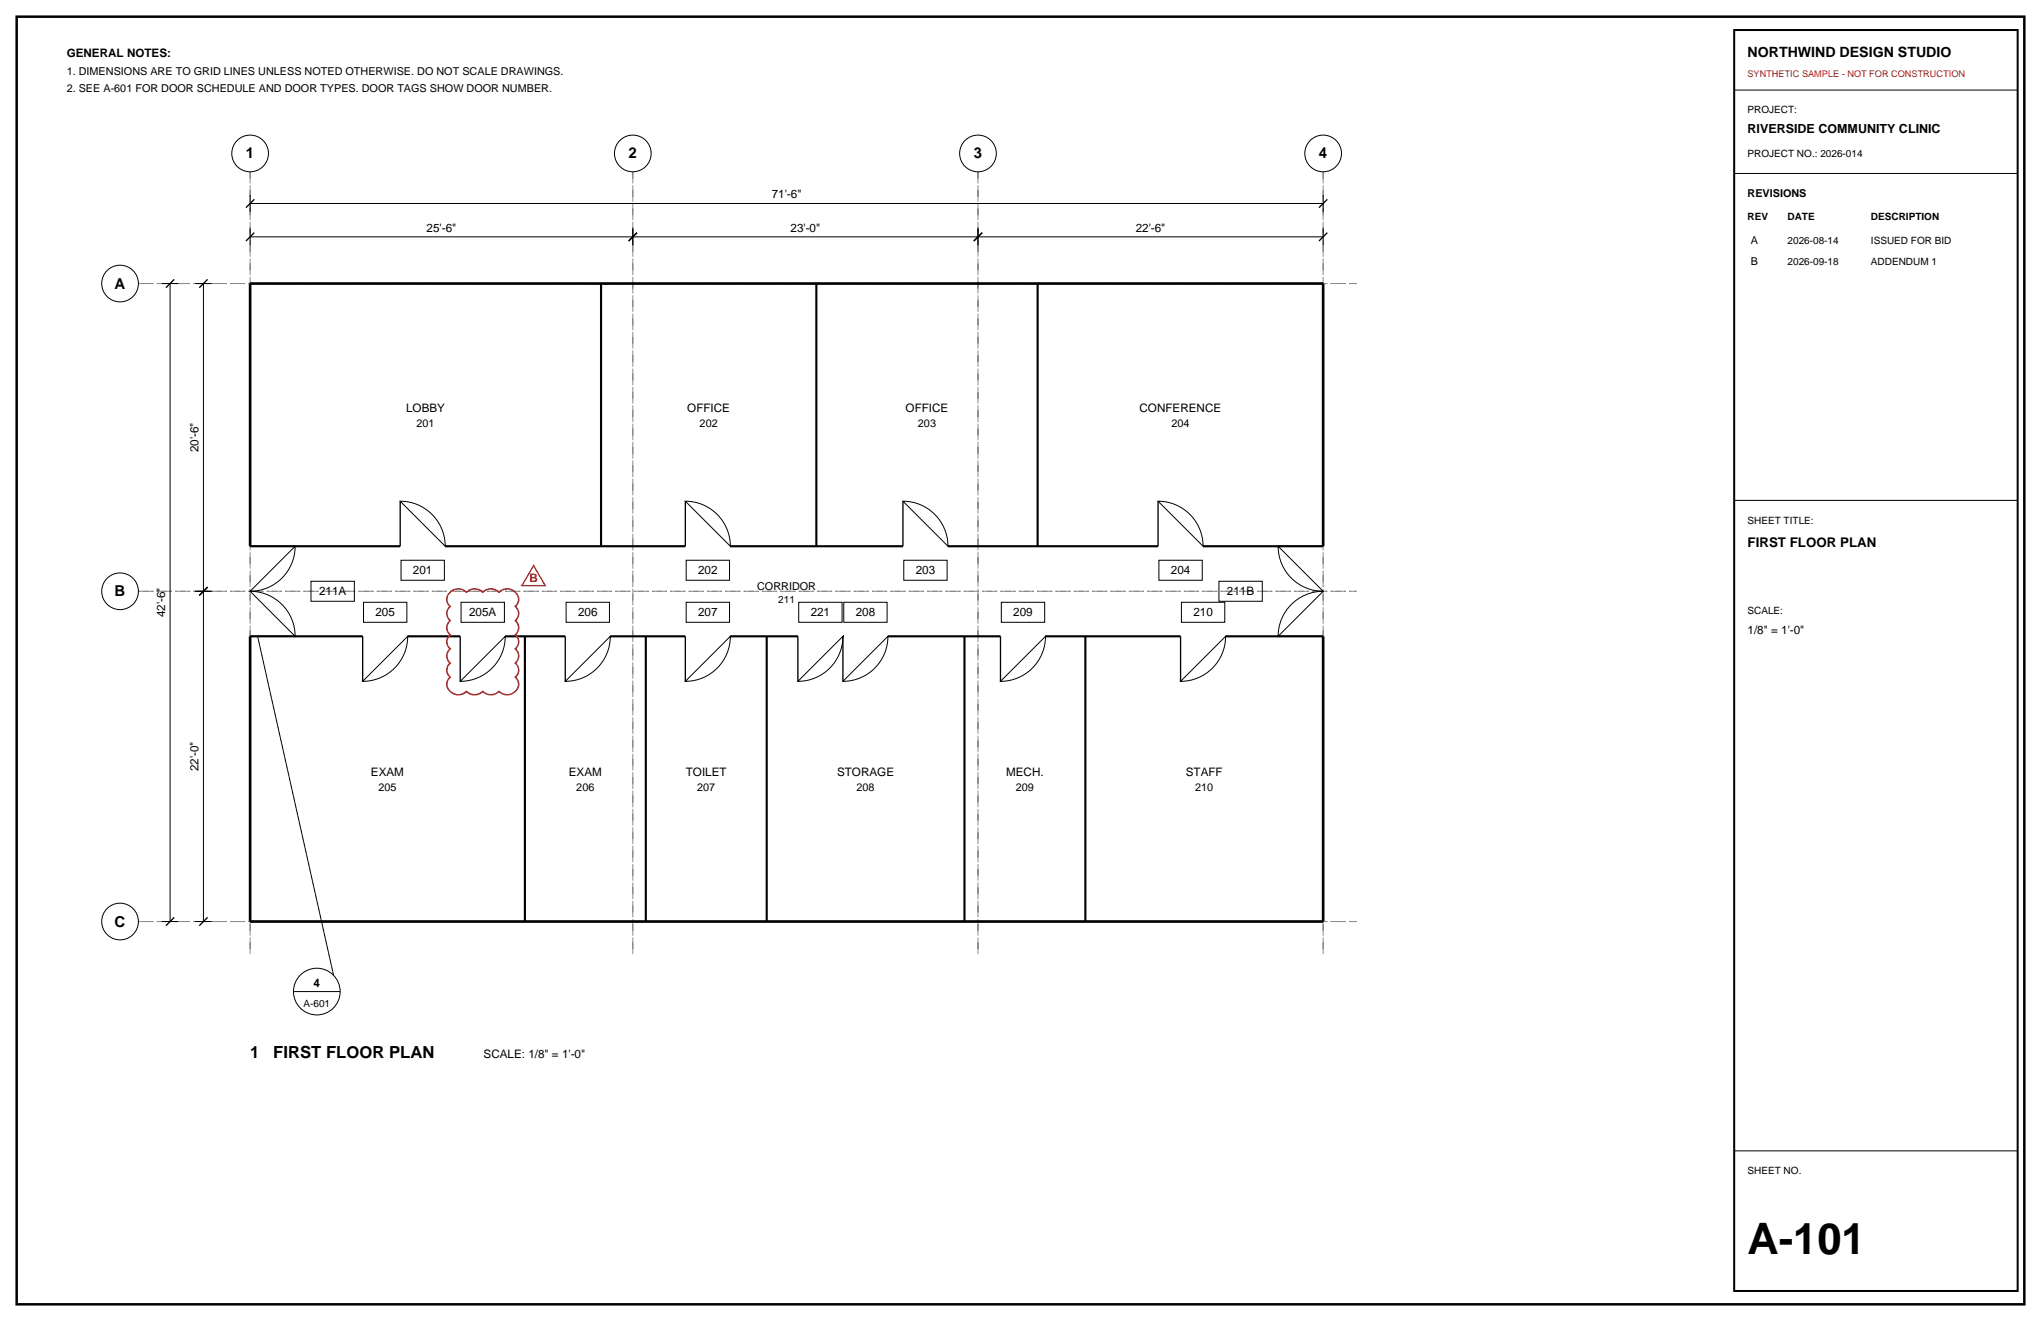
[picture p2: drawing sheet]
<svg xmlns="http://www.w3.org/2000/svg" width="432mm" height="279mm" viewBox="0 0 432 279" stroke-linecap="round" stroke-linejoin="round" font-family="sans-serif">
<path d="M3.5 3.5h424.8v272.4h-424.8z" fill="none" stroke="#000" stroke-width=".53"/>
<path d="M52.9 36.3v165.7zM133.9 36.3v165.7zM206.9 36.3v165.7zM279.9 36.3v165.7zM29.3 60h257.7zM29.3 125.1h257.7zM29.3 194.9h257.7z" fill="none" stroke="#8c8c8c" stroke-width=".21" stroke-dasharray="2.1 .7 .4 .7" stroke-linecap="butt"/>
<g fill="none" stroke="#000" stroke-width=".21">
<path d="M366.9 19.1h60zM366.9 36.7h60zM34.2 60h3.5zM36 60v134.9zM41.3 60h3.5zM43 60v65.1zM52.9 50.1h81zM52.9 48.3v3.6zM52.9 43h227zM52.9 41.3v3.5zM133.9 48.3v3.6zM133.9 50.1h73z"/>
<path d="M206.9 48.3v3.6zM206.9 50.1h73zM279.9 48.3v3.6zM279.9 41.3v3.5zM84.7 106a9.5 9.5 0 0 1 9.5 9.5zM84.8 118.5h9.2v4.2h-9.2zM145 106a9.5 9.5 0 0 1 9.5 9.5zM145.2 118.5h9.1v4.2h-9.1zM191 106a9.5 9.5 0 0 1 9.6 9.5zM191.2 118.5h9.2v4.2h-9.2zM245 106a9.5 9.5 0 0 1 9.5 9.5zM245.2 118.5h9.2v4.2h-9.2z"/>
<path d="M270.4 115.5l9.5 9.6a9.5 9.5 0 0 1-9.5-9.6zM366.9 105.8h60zM41.3 125.1h3.5zM43 125.1v69.8zM52.9 125.1l9.5-9.6a9.5 9.5 0 0 1-9.5 9.6zM52.9 125.1a9.5 9.5 0 0 1 9.5 9.5zM65.8 122.9h9.2v4.3h-9.2zM76.9 127.4h9.2v4.2h-9.2zM86.3 134.6a9.5 9.5 0 0 1-9.6 9.5zM97.5 127.4h9.2v4.2h-9.2zM106.9 134.6a9.5 9.5 0 0 1-9.5 9.5zM119.8 127.4h9.1v4.2h-9.1z"/>
<path d="M129.1 134.6a9.5 9.5 0 0 1-9.5 9.5zM145.2 127.4h9.1v4.2h-9.1zM154.5 134.6a9.5 9.5 0 0 1-9.5 9.5zM169 127.4h9.2v4.2h-9.2zM178.3 134.6a9.5 9.5 0 0 1-9.5 9.5zM178.5 127.4h9.2v4.2h-9.2zM187.9 134.6a9.5 9.5 0 0 1-9.6 9.5zM211.8 127.4h9.2v4.2h-9.2zM221.2 134.6a9.5 9.5 0 0 1-9.5 9.5zM249.9 127.4h9.2v4.2h-9.2zM257.9 122.9h9.2v4.3h-9.2zM259.3 134.6a9.5 9.5 0 0 1-9.5 9.5z"/>
<path d="M272.8 128.3a9.5 9.5 0 0 1 7.1-3.2l-9.5 9.5a9.5 9.5 0 0 1 2.4-6.3zM34.2 194.9h3.5zM41.3 194.9h3.5zM62.1 209.7h9.9zM366.9 243.4h60z"/>
<circle cx="52.9" cy="32.5" r="3.9"/>
<circle cx="133.9" cy="32.5" r="3.9"/>
<circle cx="206.9" cy="32.5" r="3.9"/>
<circle cx="279.9" cy="32.5" r="3.9"/>
<circle cx="25.4" cy="60" r="3.9"/>
<circle cx="25.4" cy="125.1" r="3.9"/>
<circle cx="25.4" cy="194.9" r="3.9"/>
<circle cx="67" cy="209.7" r="4.9"/>
</g>
<g fill="none" stroke="#000" stroke-width=".28">
<path d="M52 51l1.8-1.8zM52 43.9l1.8-1.7zM133 51l1.8-1.8zM206 51l1.8-1.8zM279 51l1.8-1.8zM280.8 42.2l-1.8 1.7zM35.1 60.9l1.8-1.8zM42.2 60.9l1.7-1.8zM52.9 115.5h9.5zM84.7 106v9.5zM145 106v9.5zM191 106v9.5z"/>
<path d="M245 106v9.5zM270.4 115.5h9.5zM42.2 125.9l1.7-1.7zM52.9 134.6h9.5zM76.7 134.6v9.5zM97.4 134.6v9.5zM119.6 134.6v9.5zM145 134.6v9.5zM168.8 134.6v9.5zM178.3 134.6v9.5zM211.7 134.6v9.5zM249.8 134.6v9.5z"/>
<path d="M270.4 134.6h9.5zM35.1 195.8l1.8-1.8zM42.2 195.8l1.7-1.8z"/>
</g>
<path d="M52.9 60h227zM52.9 60v55.5zM279.9 60v55.5zM52.9 134.6v60.3zM279.9 134.6v60.3zM52.9 194.9h227z" fill="none" stroke="#000" stroke-width=".56"/>
<g fill="none" stroke="#000" stroke-width=".45">
<path d="M127.2 60v55.5zM172.7 60v55.5zM219.5 60v55.5zM52.9 115.5h31.8zM94.2 115.5h50.8zM154.5 115.5h36.5zM200.6 115.5h44.4zM254.5 115.5h25.4zM52.9 134.6h23.8zM86.3 134.6h11.1zM106.9 134.6h12.7zM111.1 134.6v60.3z"/>
<path d="M129.1 134.6h15.9zM136.6 134.6v60.3zM154.5 134.6h14.3zM162.2 134.6v60.3zM187.9 134.6h23.8zM204 134.6v60.3zM221.2 134.6h28.6zM229.6 134.6v60.3zM259.3 134.6h20.6z"/>
</g>
<path d="M54.5 134.6l16.1 71.6z" fill="none" stroke="#000" stroke-width=".21" stroke-dasharray=".7 .7" stroke-linecap="butt"/>
<path d="M366.9 6.4h60v266.6h-60z" fill="none" stroke="#000" stroke-width=".42"/>
<path d="M95.2 125.3a2.41 2.41 0 0 1 3.5 0 2.41 2.41 0 0 1 3.4 0 2.41 2.41 0 0 1 3.5 0 2.39 2.39 0 0 1 2.8-.5 2.39 2.39 0 0 1 1.3 2.5l-.7 1a1.91 1.91 0 0 1 0 3 1.91 1.91 0 0 1 0 3 1.91 1.91 0 0 1 0 2.9 1.91 1.91 0 0 1 0 3 1.91 1.91 0 0 1 0 3 2.23 2.23 0 0 1 .2 2.9 2.23 2.23 0 0 1-2.7 .7l-.9-.6a2.41 2.41 0 0 1-3.5 0 2.41 2.41 0 0 1-3.4 0 2.39 2.39 0 0 1-2.8 .5 2.39 2.39 0 0 1-1.3-2.5l.6-1a1.91 1.91 0 0 1 0-3 1.91 1.91 0 0 1 0-3 1.91 1.91 0 0 1 0-2.9 1.91 1.91 0 0 1 0-3 1.91 1.91 0 0 1 0-3 1.91 1.91 0 0 1 0-3z" fill="none" stroke="#d90d0d" stroke-width=".32"/>
<path d="M112.9 119.6l2.5 4.3h-5z" fill="none" stroke="#d90d0d" stroke-width=".28"/>
<text font-size="9.2" x="369.7" y="265.3">A-101</text>
<g font-size="3.5">
<text x="52.9" y="223.8">1</text>
<text x="57.8" y="223.8">FIRST FLOOR PLAN</text>
</g>
<g font-size="3.2">
<text x="52" y="33.5">1</text>
<text x="133" y="33.5">2</text>
<text x="206" y="33.5">3</text>
<text x="279" y="33.5">4</text>
<text x="24.3" y="61">A</text>
<text x="24.3" y="126.1">B</text>
<text x="24.3" y="196">C</text>
</g>
<text font-size="3" x="369.7" y="12">NORTHWIND DESIGN STUDIO</text>
<text font-size="2.8" x="369.7" y="115.7">FIRST FLOOR PLAN</text>
<text font-size="2.6" x="369.7" y="28.2">RIVERSIDE COMMUNITY CLINIC</text>
<g font-size="2.5">
<text x="14.1" y="12">GENERAL NOTES:</text>
<text x="163.3" y="42">71'-6&quot;</text>
<text x="90.3" y="49">25'-6&quot;</text>
<text x="167.2" y="49">23'-0&quot;</text>
<text x="240.3" y="49">22'-6&quot;</text>
<text x="85.9" y="87">LOBBY</text>
<text x="145.4" y="87">OFFICE</text>
<text x="191.6" y="87">OFFICE</text>
<text x="241.1" y="87">CONFERENCE</text>
<text x="42" y="95.7" transform="rotate(-90 42 95.7)">20'-6&quot;</text>
<text x="67.5" y="125.9">211A</text>
<text x="87.4" y="121.5">201</text>
<text x="147.7" y="121.5">202</text>
<text x="193.7" y="121.5">203</text>
<text x="247.7" y="121.5">204</text>
<text x="259.6" y="125.9">211B</text>
<text x="34.9" y="130.6" transform="rotate(-90 34.9 130.6)">42'-6&quot;</text>
<text x="79.4" y="130.4">205</text>
<text x="99.2" y="130.4">205A</text>
<text x="122.3" y="130.4">206</text>
<text x="147.7" y="130.4">207</text>
<text x="171.5" y="130.4">221</text>
<text x="181" y="130.4">208</text>
<text x="214.4" y="130.4">209</text>
<text x="252.5" y="130.4">210</text>
<text x="369.7" y="134.1">1/8&quot; = 1'-0&quot;</text>
<text x="42" y="163.1" transform="rotate(-90 42 163.1)">22'-0&quot;</text>
<text x="78.5" y="164">EXAM</text>
<text x="120.3" y="164">EXAM</text>
<text x="145.1" y="164">TOILET</text>
<text x="177.1" y="164">STORAGE</text>
<text x="212.9" y="164">MECH.</text>
<text x="250.9" y="164">STAFF</text>
<text x="66.3" y="208.7">4</text>
<text x="102.3" y="223.8">SCALE: 1/8&quot; = 1'-0&quot;</text>
</g>
<text font-size="2.5" fill="#d90d0d" x="112" y="123.2">B</text>
<g font-size="2.3">
<text x="14.1" y="15.9">1. DIMENSIONS ARE TO GRID LINES UNLESS NOTED OTHERWISE. DO NOT SCALE DRAWINGS.</text>
<text x="14.1" y="19.4">2. SEE A-601 FOR DOOR SCHEDULE AND DOOR TYPES. DOOR TAGS SHOW DOOR NUMBER.</text>
<text x="369.7" y="41.6">REVISIONS</text>
<text x="370.4" y="51.5">A</text>
<text x="370.4" y="56.1">B</text>
<text x="88.1" y="90.2">201</text>
<text x="148" y="90.2">202</text>
<text x="194.2" y="90.2">203</text>
<text x="247.8" y="90.2">204</text>
<text x="160.2" y="124.7">CORRIDOR</text>
<text x="80.1" y="167.2">205</text>
<text x="121.9" y="167.2">206</text>
<text x="147.5" y="167.2">207</text>
<text x="181.2" y="167.2">208</text>
<text x="214.9" y="167.2">209</text>
<text x="252.9" y="167.2">210</text>
</g>
<g font-size="2.1">
<text x="369.7" y="24">PROJECT:</text>
<text x="369.7" y="33.2">PROJECT NO.: 2026-014</text>
<text x="369.7" y="46.6">REV</text>
<text x="378.2" y="46.6">DATE</text>
<text x="395.8" y="46.6">DESCRIPTION</text>
<text x="378.2" y="51.5">2026-08-14</text>
<text x="395.8" y="51.5">ISSUED FOR BID</text>
<text x="378.2" y="56.1">2026-09-18</text>
<text x="395.8" y="56.1">ADDENDUM 1</text>
<text x="369.7" y="110.8">SHEET TITLE:</text>
<text x="164.7" y="127.5">211</text>
<text x="369.7" y="129.8">SCALE:</text>
<text x="64.2" y="212.9">A-601</text>
<text x="369.7" y="248.4">SHEET NO.</text>
</g>
<text font-size="1.9" fill="#d90d0d" x="369.7" y="16.2">SYNTHETIC SAMPLE - NOT FOR CONSTRUCTION</text>
</svg>
